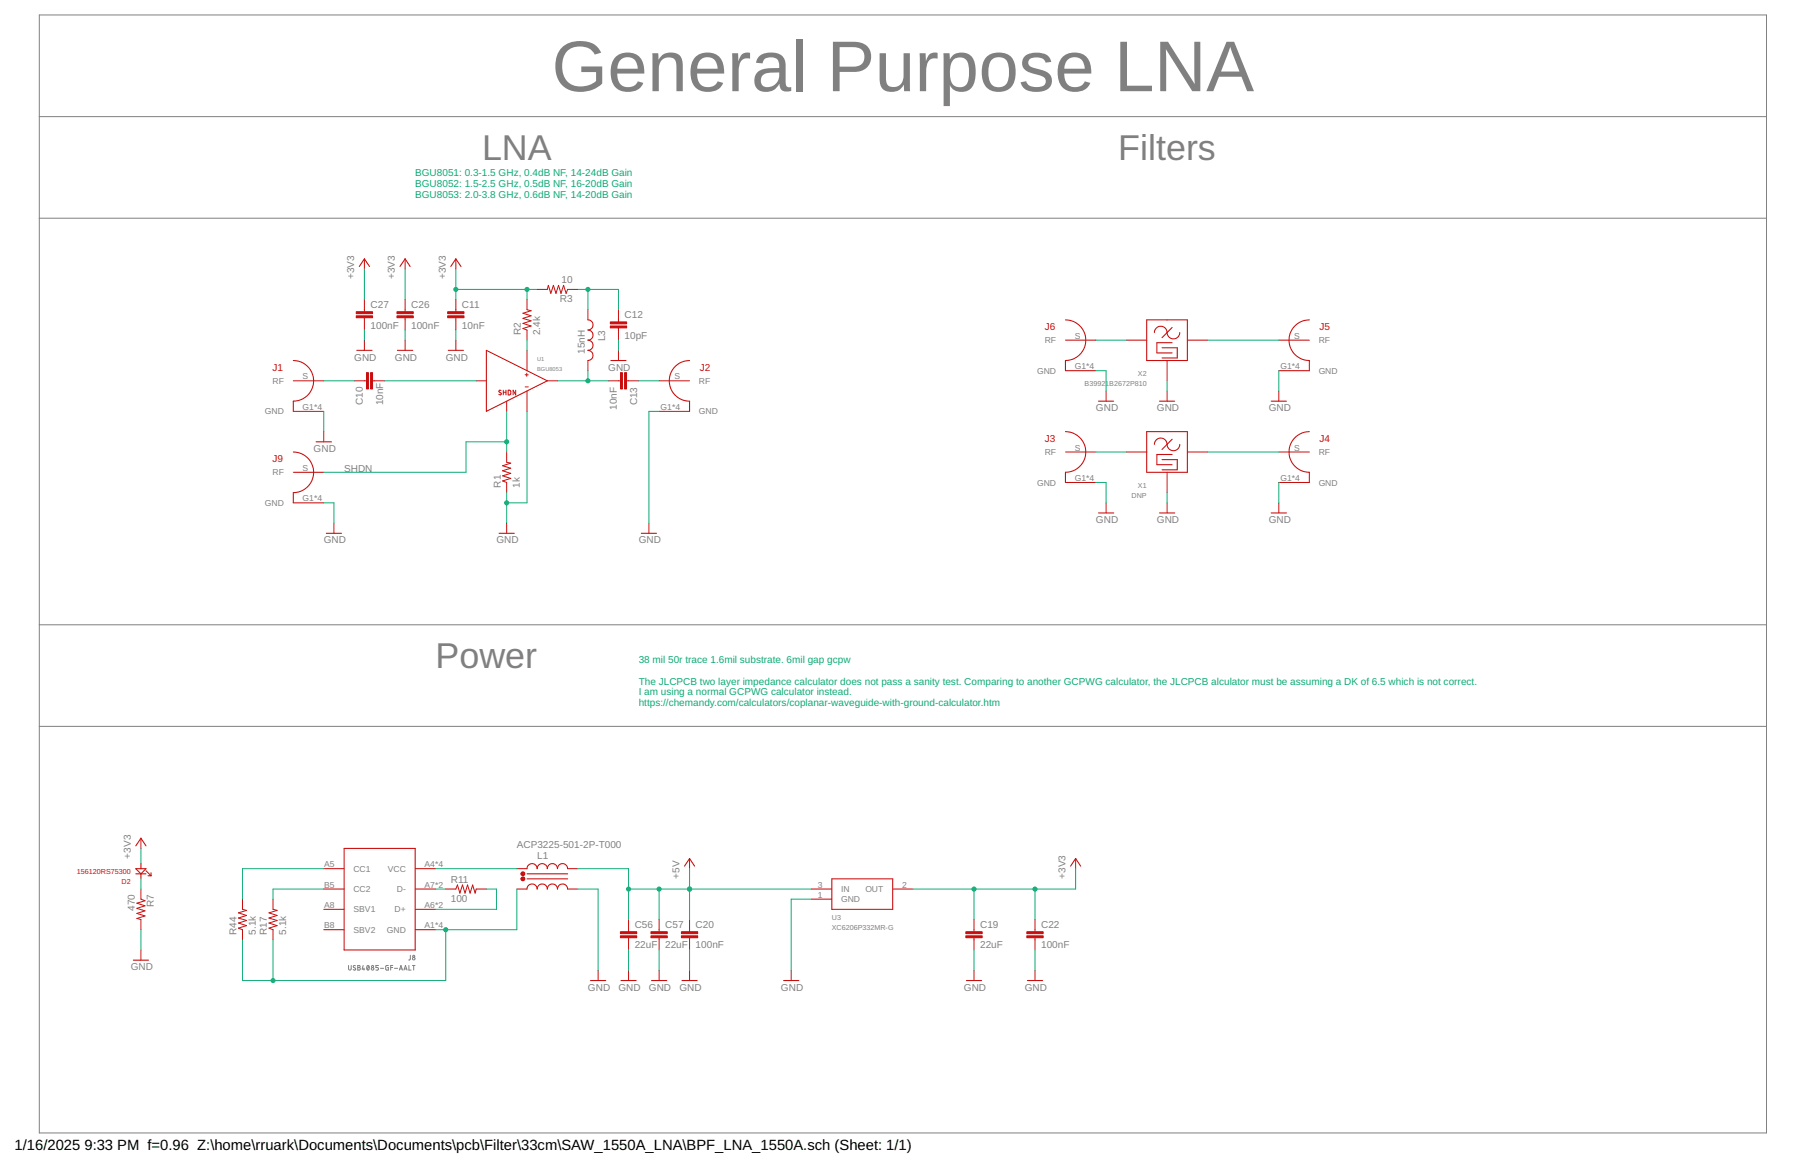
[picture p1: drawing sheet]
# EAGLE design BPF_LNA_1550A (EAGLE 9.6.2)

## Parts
C10  10nF  0603_CAPACITOR  [0603]
C11  10nF  0603_CAPACITOR  [0603]
C12  10pF  0603_CAPACITOR  [0603]
C13  10nF  0603_CAPACITOR  [0603]
C19  22uF  C-EUC1206  [C1206]
C20  100nF  0603_CAPACITOR  [0603]
C22  100nF  0603_CAPACITOR  [0603]
C26  100nF  0603_CAPACITOR  [0603]
C27  100nF  0603_CAPACITOR  [0603]
C56  22uF  C-EUC1206  [C1206]
C57  22uF  C-EUC1206  [C1206]
D2  156120RS75300  [1206_REV]
J1  0733910070  [CONREVSMA008-G]
J2  0733910070  [CONREVSMA008-G]
J3  0733910070  [CONREVSMA008-G]
J4  0733910070  [CONREVSMA008-G]
J5  0733910070  [CONREVSMA008-G]
J6  0733910070  [CONREVSMA008-G]
J8  USB4085-GF-AALT  [USBC2]
J9  0733910070  [CONREVSMA008-G]
L1  ACP3225-501-2P-T000  [3225]
L3  15nH  0603_INDUCTOR  [0603]
R1  1k  0603_RESISTOR  [0603]
R2  2.4k  0603_RESISTOR  [0603]
R3  10  0603_RESISTOR  [0603]
R7  470  0603_RESISTOR  [0603]
R11  100  0603_RESISTOR  [0603]
R17  5.1k  0603_RESISTOR  [0603]
R44  5.1k  0603_RESISTOR  [0603]
U1  BGU8053  BGU8051  [SOT1327-1]
U3  XC6206P332MR-G  [SOT23-3_CENTERED]
X1  DNP  TA0862A  [TA0862A]
X2  B39921B2672P810  [B2672]

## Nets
+3V3: C11.1 C19.1 C22.1 C26.1 C27.1 D2.A R2.2 R3.2 U3.2(OUT)
+5V: C20.1 C56.1 C57.1 L1.4(1OUT) U3.3(IN)
AMP_OUT: C13.2 L3.2 U1.7(OUT)
AMPIN: C10.2 U1.2(IN)
GND: C11.2 C12.2 C19.2 C20.2 C22.2 C26.2 C27.2 C56.2 C57.2 J1.G1(GND) J1.G2(GND) J1.G3(GND) J1.G4(GND) J2.G1(GND) J2.G2(GND) J2.G3(GND) J2.G4(GND) J3.G1(GND) J3.G2(GND) J3.G3(GND) J3.G4(GND) J4.G1(GND) J4.G2(GND) J4.G3(GND) J4.G4(GND) J5.G1(GND) J5.G2(GND) J5.G3(GND) J5.G4(GND) J6.G1(GND) J6.G2(GND) J6.G3(GND) J6.G4(GND) J9.G1(GND) J9.G2(GND) J9.G3(GND) J9.G4(GND) L1.3(2OUT) R1.1 R7.2 U1.EP(GND) U3.1(GND) X1.A(GND) X1.C(GND) X1.D(GND) X1.F(GND) X2.2(GND) X2.3(GND) X2.5(GND)
N$1: D2.K R7.1
N$3: J3.S(RF) X1.B
N$6: J5.S(RF) X2.4
N$8: C10.1 J1.S(RF)
N$9: J8.A1(GND) J8.A12(GND) J8.B1(GND) J8.B12(GND) L1.2(2IN) R17.1 R44.1
N$10: J6.S(RF) X2.1
N$11: R2.1 U1.1(VCC)
N$12: J8.A4(VCC) J8.A9(VCC) J8.B4(VCC) J8.B9(VCC) L1.1(1IN)
N$13: C12.1 L3.1 R3.1
N$14: C13.1 J2.S(RF)
N$21: J4.S(RF) X1.E
N$24: J8.A7(D-) J8.B7(D-) R11.1
N$25: J8.A6(D+) J8.B6(D+) R11.2
N$27: J8.B5(CC2) R17.2
N$32: J8.A5(CC1) R44.2
SHDN: J9.S(RF) R1.2 U1.6(SHDN)
Unconnected: J8.A8(SBV1) J8.B8(SBV2)

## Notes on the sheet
- General Purpose LNA
- LNA | Filters
- BGU8051: 0.3-1.5 GHz, 0.4dB NF, 14-24dB Gain
  BGU8052: 1.5-2.5 GHz, 0.5dB NF, 16-20dB Gain
  BGU8053: 2.0-3.8 GHz, 0.6dB NF, 14-20dB Gain
- Power
- 38 mil 50r trace 1.6mil substrate. 6mil gap gcpw
  
  The JLCPCB two layer impedance calculator does not pass a sanity test. Comparing to another GCPWG calculator, the JLCPCB alculator must be assuming a DK of 6.5 which is not correct. 
  I am using a normal GCPWG calculator instead.
  https://chemandy.com/calculators/coplanar-waveguide-with-ground-calculator.htm
